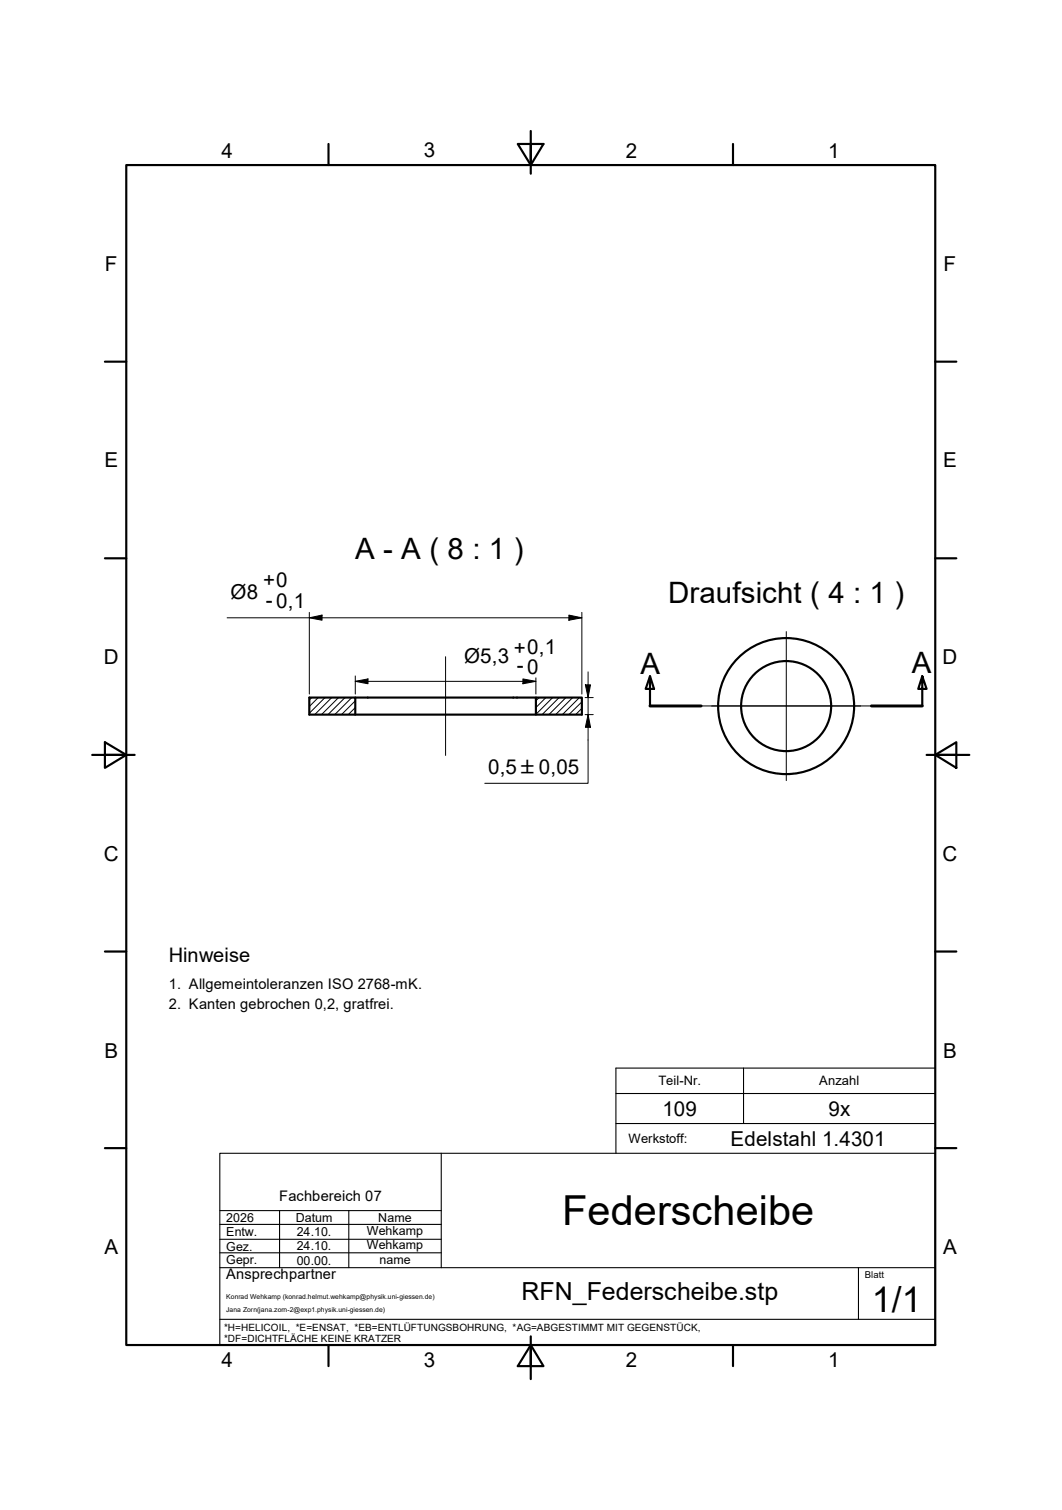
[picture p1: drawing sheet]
<svg xmlns="http://www.w3.org/2000/svg" width="249mm" height="355mm" viewBox="0 0 249 355" stroke-linecap="round" stroke-linejoin="round" font-family="sans-serif">
<!-- layer: MITTELLINIE -->
<path d="M104.6 154.2v23.2M184.7 148.3v35M164.7 165.8h40" fill="none" stroke="#000" stroke-width=".23"/>
<!-- layer: RAHMEN -->
<g fill="none" stroke="#000" stroke-width=".51">
<path d="M29.7 38.8h189.9v277h-189.9zM77.2 33.8v5M121.6 33.8h6l-2.9 5zM124.7 30.8v10M172.1 33.8v5M24.6 84.9h5.1M219.6 84.9h5M24.6 131.1h5.1M219.6 131.1h5M21.7 177.2h9.9M24.6 174.3l5.1 2.9-5.1 3.1zM217.6 177.2h10"/>
<path d="M219.6 177.2l5-2.9v6zM24.6 223.4h5.1M219.6 223.4h5M24.6 269.6h5.1M219.6 269.6h5M77.2 315.8v5M124.7 315.8l2.9 5h-6zM124.7 313.8v10M172.1 315.8v5"/>
</g>
<!-- layer: SCHNITTLINIE -->
<path d="M152.7 158.8l.9 3h-2zM152.7 158.8v7M216.6 158.8l1 3h-2l1-3v7" fill="none" stroke="#000" stroke-width=".51"/>
<path d="M152.7 165.8h12M204.7 165.8h11.9" fill="none" stroke="#000" stroke-width=".7"/>
<!-- layer: SCHRIFTFELD -->
<g fill="none" stroke="#000" stroke-width=".25">
<path d="M144.7 256.8h74.9M174.6 250.8v13M219.6 250.8h-74.9v20M51.6 270.8h168v45h-168zM103.6 270.8v26.8M144.7 263.8h74.9M51.6 294.2h52M51.6 291h52M51.6 287.5h52M51.6 284.2h52M51.6 297.6h168M65.7 284.2v13.4"/>
<path d="M81.9 284.2v13.4M201.6 297.6v12.2M51.6 309.8h168"/>
</g>
<!-- layer: SICHTKANTE -->
<g fill="none" stroke="#000" stroke-width=".51">
<path d="M83.4 163.8h53.3v4h-64.1v-4h10.8v4M125.9 163.8v4"/>
<circle cx="184.6" cy="165.8" r="16"/>
<circle cx="184.6" cy="165.8" r="10.6"/>
</g>
<!-- layer: SCHRAFFUR -->
<g fill="none" stroke="#000" stroke-width=".23">
<path d="M73.2 163.8l-.6 .6M74.7 163.8l-2.1 2.1M76.3 163.8l-3.7 3.7M77.9 163.8l-4 4M79.5 163.8l-4 4M81 163.8l-4 4M82.6 163.8l-4 4M83.4 167.7l-.1 .1M83.4 166.1l-1.6 1.7M83.4 164.5l-3.2 3.3M126.6 163.8l-.7 .7M128.2 163.8l-2.3 2.3"/>
<path d="M129.8 163.8l-3.9 3.9M131.3 163.8l-4 4M132.9 163.8l-4 4M134.5 163.8l-4 4M136.1 163.8l-4 4M136.7 166.3l-1.5 1.5M136.7 164.8l-3.1 3"/>
</g>
<!-- layer: BEMASSUNG -->
<g fill="none" stroke="#000" stroke-width=".23">
<path d="M53.3 145.1h83.4M72.6 145.1l3-.7v1.2zM72.6 143.8v19.2M83.4 160l3-.6v1.1zM83.4 160h42.5M83.4 158.7v4.3M122.8 159.4l3.1 .6-3.1 .5zM125.9 159.2v3.8M133.6 144.4l3.1 .7-3.1 .5zM136.7 143.8v19.2M138.1 157.8v26.1h-24.2M137.4 163.8h1.9"/>
<path d="M137.4 167.8h1.9M137.5 160.8h1.2l-.6 3zM138.1 167.8l.6 3h-1.2z"/>
</g>
<path d="M72.6 145.1l3-.7v1.2zM83.4 160l3-.6v1.1zM133.6 144.4l3.1 .7-3.1 .5zM122.8 159.4l3.1 .6-3.1 .5zM137.5 160.8h1.2l-.6 3zM138.1 167.8l.6 3h-1.2z" fill="#000"/>
<text font-size="9.7" x="132" y="287.7">Federscheibe</text>
<text font-size="8.3" x="204.8" y="308">1/1</text>
<g font-size="6.9">
<text x="83.4" y="131.2">A - A ( 8 : 1 )</text>
<text x="156.9" y="141.6">Draufsicht ( 4 : 1 )</text>
<text x="150.4" y="158.1">A</text>
<text x="214.1" y="158">A</text>
</g>
<text font-size="5.8" x="122.5" y="305.3">RFN_Federscheibe.stp</text>
<g font-size="4.8">
<text x="52" y="37">4</text>
<text x="99.5" y="37">3</text>
<text x="147" y="37">2</text>
<text x="194.5" y="37">1</text>
<text x="24.6" y="63.6">F</text>
<text x="221.6" y="63.6">F</text>
<text x="24.5" y="109.7">E</text>
<text x="221.5" y="109.7">E</text>
<text x="61.8" y="137.9">+0</text>
<text x="54.2" y="140.7">Ø8</text>
<text x="62.4" y="142.6">- 0,1</text>
<text x="24.4" y="155.9">D</text>
<text x="109" y="155.6">Ø5,3</text>
<text x="120.7" y="153.8">+0,1</text>
<text x="221.4" y="155.9">D</text>
<text x="121.3" y="157.9">- 0</text>
<text x="114.7" y="181.6">0,5 ±0,05</text>
<text x="24.4" y="202.1">C</text>
<text x="221.4" y="202.1">C</text>
<text x="24.5" y="248.3">B</text>
<text x="221.5" y="248.3">B</text>
<text x="155.6" y="262">109</text>
<text x="194.6" y="262">9x</text>
<text x="171.6" y="269">Edelstahl 1.4301</text>
<text x="24.5" y="294.5">A</text>
<text x="221.5" y="294.5">A</text>
<text x="52" y="321">4</text>
<text x="99.5" y="321">3</text>
<text x="147" y="321">2</text>
<text x="194.5" y="321">1</text>
</g>
<text font-size="4.7" x="39.6" y="225.8">Hinweise</text>
<g font-size="3.4">
<text x="39.6" y="232.3">1. Allgemeintoleranzen ISO 2768-mK.</text>
<text x="39.6" y="237">2. Kanten gebrochen 0,2, gratfrei.</text>
<text x="65.6" y="282">Fachbereich 07</text>
<text x="53.1" y="300.4">Ansprechpartner</text>
</g>
<g font-size="3">
<text x="154.6" y="254.8">Teil-Nr.</text>
<text x="192.4" y="254.8">Anzahl</text>
<text x="147.6" y="268.4">Werkstoff:</text>
</g>
<g font-size="2.9">
<text x="53.1" y="286.9">2026</text>
<text x="69.5" y="286.9">Datum</text>
<text x="88.8" y="286.9">Name</text>
<text x="53.1" y="293.6">Gez.</text>
<text x="53.1" y="290.3">Entw.</text>
<text x="69.7" y="293.6">24.10.</text>
<text x="69.7" y="290.3">24.10.</text>
<text x="86.2" y="290">Wehkamp</text>
<text x="86.2" y="293.3">Wehkamp</text>
<text x="53.1" y="296.7">Gepr.</text>
<text x="69.7" y="296.9">00.00.</text>
<text x="89.1" y="296.7">name</text>
</g>
<g font-size="2.3">
<text x="52.6" y="312.4">*H=HELICOIL, *E=ENSAT, *EB=ENTLÜFTUNGSBOHRUNG, *AG=ABGESTIMMT MIT GEGENSTÜCK,</text>
<text x="52.6" y="315.2">*DF=DICHTFLÄCHE KEINE KRATZER</text>
</g>
<text font-size="2.2" x="203.1" y="300.2">Blatt</text>
<g font-size="1.6">
<text x="53.1" y="305">Konrad Wehkamp (konrad.helmut.wehkamp@physik.uni-giessen.de)</text>
<text x="53.1" y="308">Jana Zorn(jana.zorn-2@exp1.physik.uni-giessen.de)</text>
</g>
</svg>
